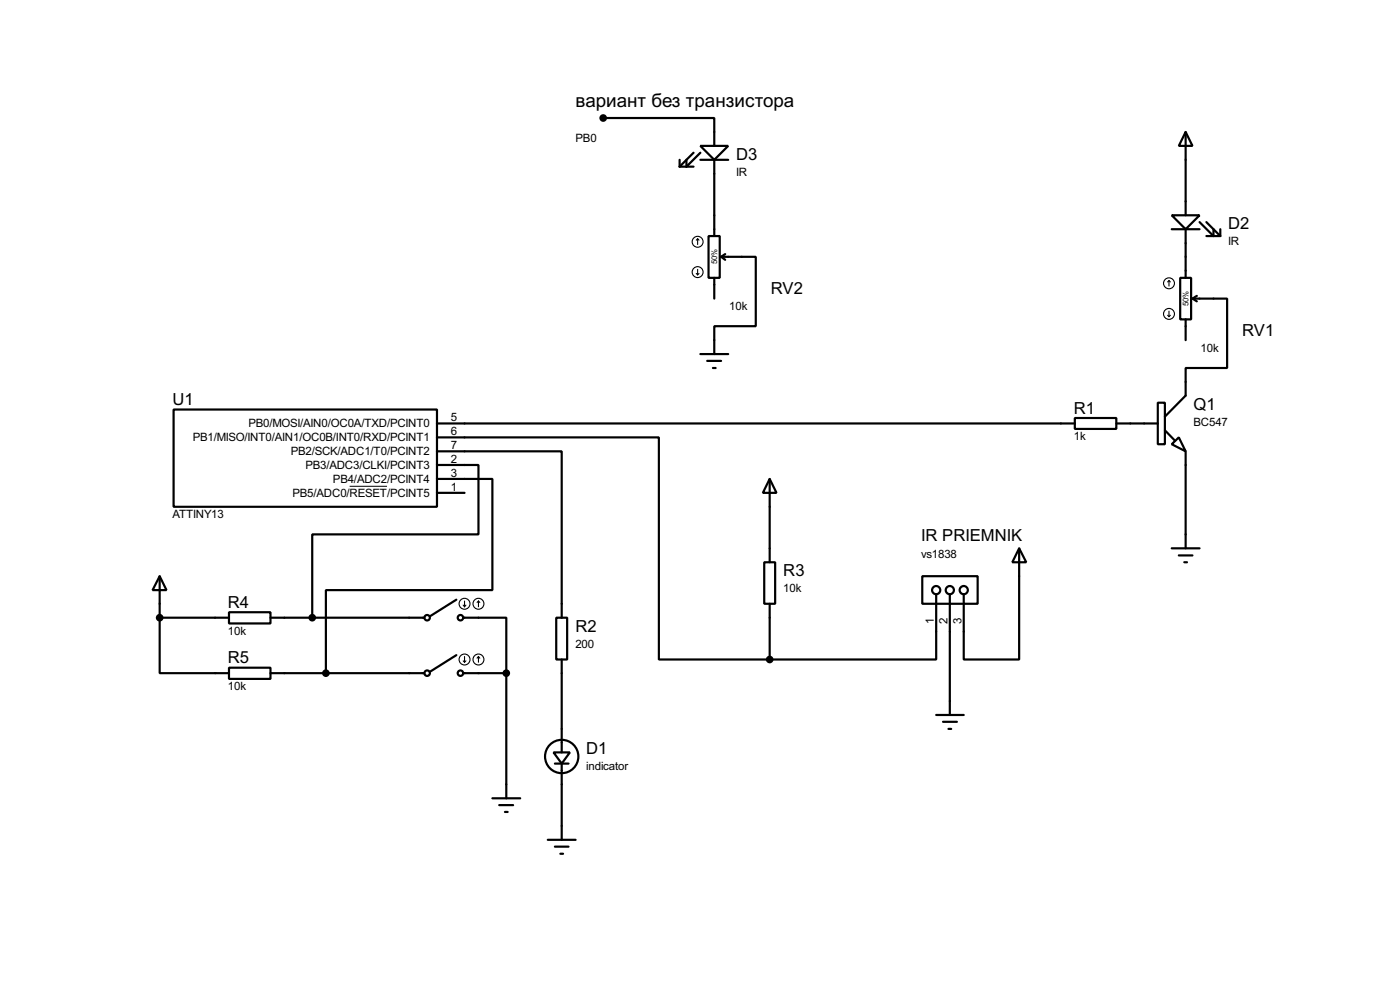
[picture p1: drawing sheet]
<svg xmlns="http://www.w3.org/2000/svg" width="256mm" height="180mm" viewBox="0 0 256 180" stroke-linecap="round" stroke-linejoin="round" font-family="sans-serif">
<g fill="none" stroke="#000" stroke-width=".4">
<path d="M110.5 21.6h20.4v5.1M124.5 29.3v1.2M124.5 30.5h2.6M127.1 28l-2.6 2.5M128.3 26.7h5.1l-2.5 2.6zM128.3 29.3h5.1M128.3 28l-2.5 2.5v-1.2M130.9 29.3v13.9M214.7 39.4h5.1l-2.6 2.6zM217.2 24.2l1.3 2.5h-2.5zM217.2 24.2v15.2M129.8 43.2h2.1v7.7h-2.1z"/>
<path d="M130.9 50.9v3.8M132.1 47h6.4v12.7h-7.6v5.1M132.1 47l.8 .6M132.9 46.5l-.8 .5M214.7 42h5.1M216.2 50.9h2v7.6h-2zM217.2 42v8.9M217.2 58.5v3.8M218.5 54.7h6.3v12.7h-7.6v5l-3.8 3.9M218.5 54.7l.8 .5M219.3 54.2l-.8 .5M219.8 40.7l2.5 2.5v-1.2"/>
<path d="M221 40.7l2.6 2.5M221 43.2h2.6M223.6 42v1.2M31.8 75h48.3v17.8h-48.3zM80.1 77.5h116.8M128.3 64.8h5.1M129.6 66.1h2.5M130.6 67.4h.5M196.9 76.5h7.6v2h-7.6zM204.5 77.5h7.6M212.1 73.7h1.3v7.6h-1.3zM213.4 78.8l1.8 1.8"/>
<path d="M80.1 82.6h22.8v30.5M80.1 80.1h40.6v40.6h20.3M80.1 85.1h7.6v12.7h-30.5v15.3M80.1 87.7h10.1v20.3h-30.5v15.2M80.1 90.2h5M141 87.7l1.3 2.5h-2.5zM141 87.7v15.2M214.7 81.3l1.3-1.2 1.2 2.5zM217.2 82.6v17.8M29.3 105.5l1.2 2.5h-2.5zM29.3 113.1v10.1h12.7M29.3 105.5v7.6"/>
<path d="M29.3 113.1h12.7M42 112.1h7.6v2h-7.6zM49.6 113.1h28.2M83.6 109.8l-4.8 3M83.6 119.9l-4.8 3.1M84.9 113.1h7.9v10.1M101.9 113.1h2v7.6h-2zM140 102.9h2v7.6h-2zM141 110.5v10.2M169 105.5h10.1v5h-10.1zM171.5 108.8v11.9h-30.5M174 108.8v22.1"/>
<path d="M186.7 100.4l1.3 2.5h-2.5zM186.7 100.4v20.3h-10.1v-11.9M214.7 100.4h5.1M216 101.7h2.5M217 102.9h.5M42 122.2h7.6v2.1h-7.6zM49.6 123.2h28.2M84.9 123.2h7.9M92.8 123.2v22.9M101.4 137.7h3l-1.5 2.1zM101.7 139.8h2.5M102.9 120.7v17"/>
<path d="M102.9 139.8v13.9M171.5 130.9h5.1M172.8 132.1h2.5M173.8 133.4h.5M90.2 146.1h5.1M91.5 147.4h2.5M92.5 148.6h.5M100.4 153.7h5.1M101.7 155h2.5M102.7 156.3h.5"/>
<circle cx="78.2" cy="113.1" r=".5"/>
<circle cx="84.3" cy="113.1" r=".5"/>
<circle cx="171.5" cy="108" r=".75"/>
<circle cx="174" cy="108" r=".75"/>
<circle cx="176.5" cy="108" r=".75"/>
<circle cx="78.2" cy="123.2" r=".5"/>
<circle cx="84.3" cy="123.2" r=".5"/>
<circle cx="102.9" cy="138.5" r="3.1"/>
</g>
<path d="M64.1 89h6.8" fill="none" stroke="#000" stroke-width=".18"/>
<g fill="none" stroke="#000" stroke-width=".2">
<path d="M127.6 50.1l.2 .2M127.8 43.7l-.2 .3M127.8 43.7l.3 .3M127.8 43.7v1.1M127.8 49.3v1M128.1 50.1l-.3 .2M213.9 57.7l.3 .3M214.2 51.4l-.3 .2M214.2 51.4l.2 .2M214.2 51.4v1M214.2 57v1M214.4 57.7l-.2 .3"/>
<path d="M84.9 110.8l.2 .3M85.1 110v1.1M85.4 110.8l-.3 .3M87.7 110l-.3 .3M87.7 110l.2 .3M87.7 110v1.1M84.9 121l.2 .2M85.1 120.2v1M85.4 121l-.3 .2M87.7 120.2v1M87.7 120.2l-.3 .3M87.7 120.2l.2 .3"/>
<circle cx="127.8" cy="44.3" r="1"/>
<circle cx="127.8" cy="49.8" r="1"/>
<circle cx="214.1" cy="57.5" r="1"/>
<circle cx="214.1" cy="51.9" r="1"/>
<circle cx="85.1" cy="110.5" r="1"/>
<circle cx="87.6" cy="110.5" r="1"/>
<circle cx="85.1" cy="120.7" r="1"/>
<circle cx="87.6" cy="120.7" r="1"/>
</g>
<g fill="#000" stroke="#000" stroke-width=".4">
<circle cx="110.5" cy="21.6" r=".5"/>
<circle cx="29.2" cy="113.1" r=".5"/>
<circle cx="57.2" cy="113.1" r=".5"/>
<circle cx="59.7" cy="123.2" r=".5"/>
<circle cx="92.7" cy="123.2" r=".5"/>
<circle cx="141" cy="120.7" r=".5"/>
</g>
<text font-size="3.9" x="105.5" y="19.7">вариант без транзистора</text>
<g font-size="3.4">
<text x="134.9" y="29.3">D3</text>
<text x="225" y="42">D2</text>
<text x="141.2" y="53.9">RV2</text>
<text x="227.6" y="61.4">RV1</text>
<text x="31.6" y="74.1">U1</text>
<text x="196.7" y="75.7">R1</text>
<text x="218.7" y="75">Q1</text>
<text x="168.8" y="99.1">IR PRIEMNIK</text>
<text x="143.5" y="105.5">R3</text>
<text x="41.8" y="111.3">R4</text>
<text x="105.4" y="115.6">R2</text>
<text x="41.8" y="121.4">R5</text>
<text x="107.4" y="138">D1</text>
</g>
<g font-size="2.4">
<text x="105.5" y="26.1">PB0</text>
<text x="134.9" y="32.2">IR</text>
<text x="225" y="44.9">IR</text>
<text x="133.6" y="56.8">10k</text>
<text x="220" y="64.4">10k</text>
<text x="82.6" y="77.1">5</text>
<text x="218.7" y="78">BC547</text>
<text x="35.3" y="80.8">PB1/MISO/INT0/AIN1/OC0B/INT0/RXD/PCINT1</text>
<text x="45.5" y="78.2">PB0/MOSI/AIN0/OC0A/TXD/PCINT0</text>
<text x="53.3" y="83.3">PB2/SCK/ADC1/T0/PCINT2</text>
<text x="82.6" y="79.7">6</text>
<text x="82.6" y="82.2">7</text>
<text x="196.7" y="80.6">1k</text>
<text x="56" y="85.8">PB3/ADC3/CLKI/PCINT3</text>
<text x="61" y="88.4">PB4/ADC2/PCINT4</text>
<text x="82.6" y="89.8">1</text>
<text x="82.6" y="84.7">2</text>
<text x="82.6" y="87.3">3</text>
<text x="31.6" y="94.9">ATTINY13</text>
<text x="53.6" y="90.9">PB5/ADC0/RESET/PCINT5</text>
<text x="168.8" y="102.1">vs1838</text>
<text x="143.5" y="108.4">10k</text>
<text x="41.8" y="116.2">10k</text>
<text x="105.4" y="118.6">200</text>
<text x="171.1" y="114.2" transform="rotate(-90 171.1 114.2)">1</text>
<text x="173.6" y="114.2" transform="rotate(-90 173.6 114.2)">2</text>
<text x="176.2" y="114.2" transform="rotate(-90 176.2 114.2)">3</text>
<text x="41.8" y="126.4">10k</text>
<text x="107.4" y="140.9">indicator</text>
</g>
<g font-size="1.6">
<text x="131.4" y="48.4" transform="rotate(-90 131.4 48.4)">50%</text>
<text x="217.7" y="56.1" transform="rotate(-90 217.7 56.1)">50%</text>
</g>
</svg>
